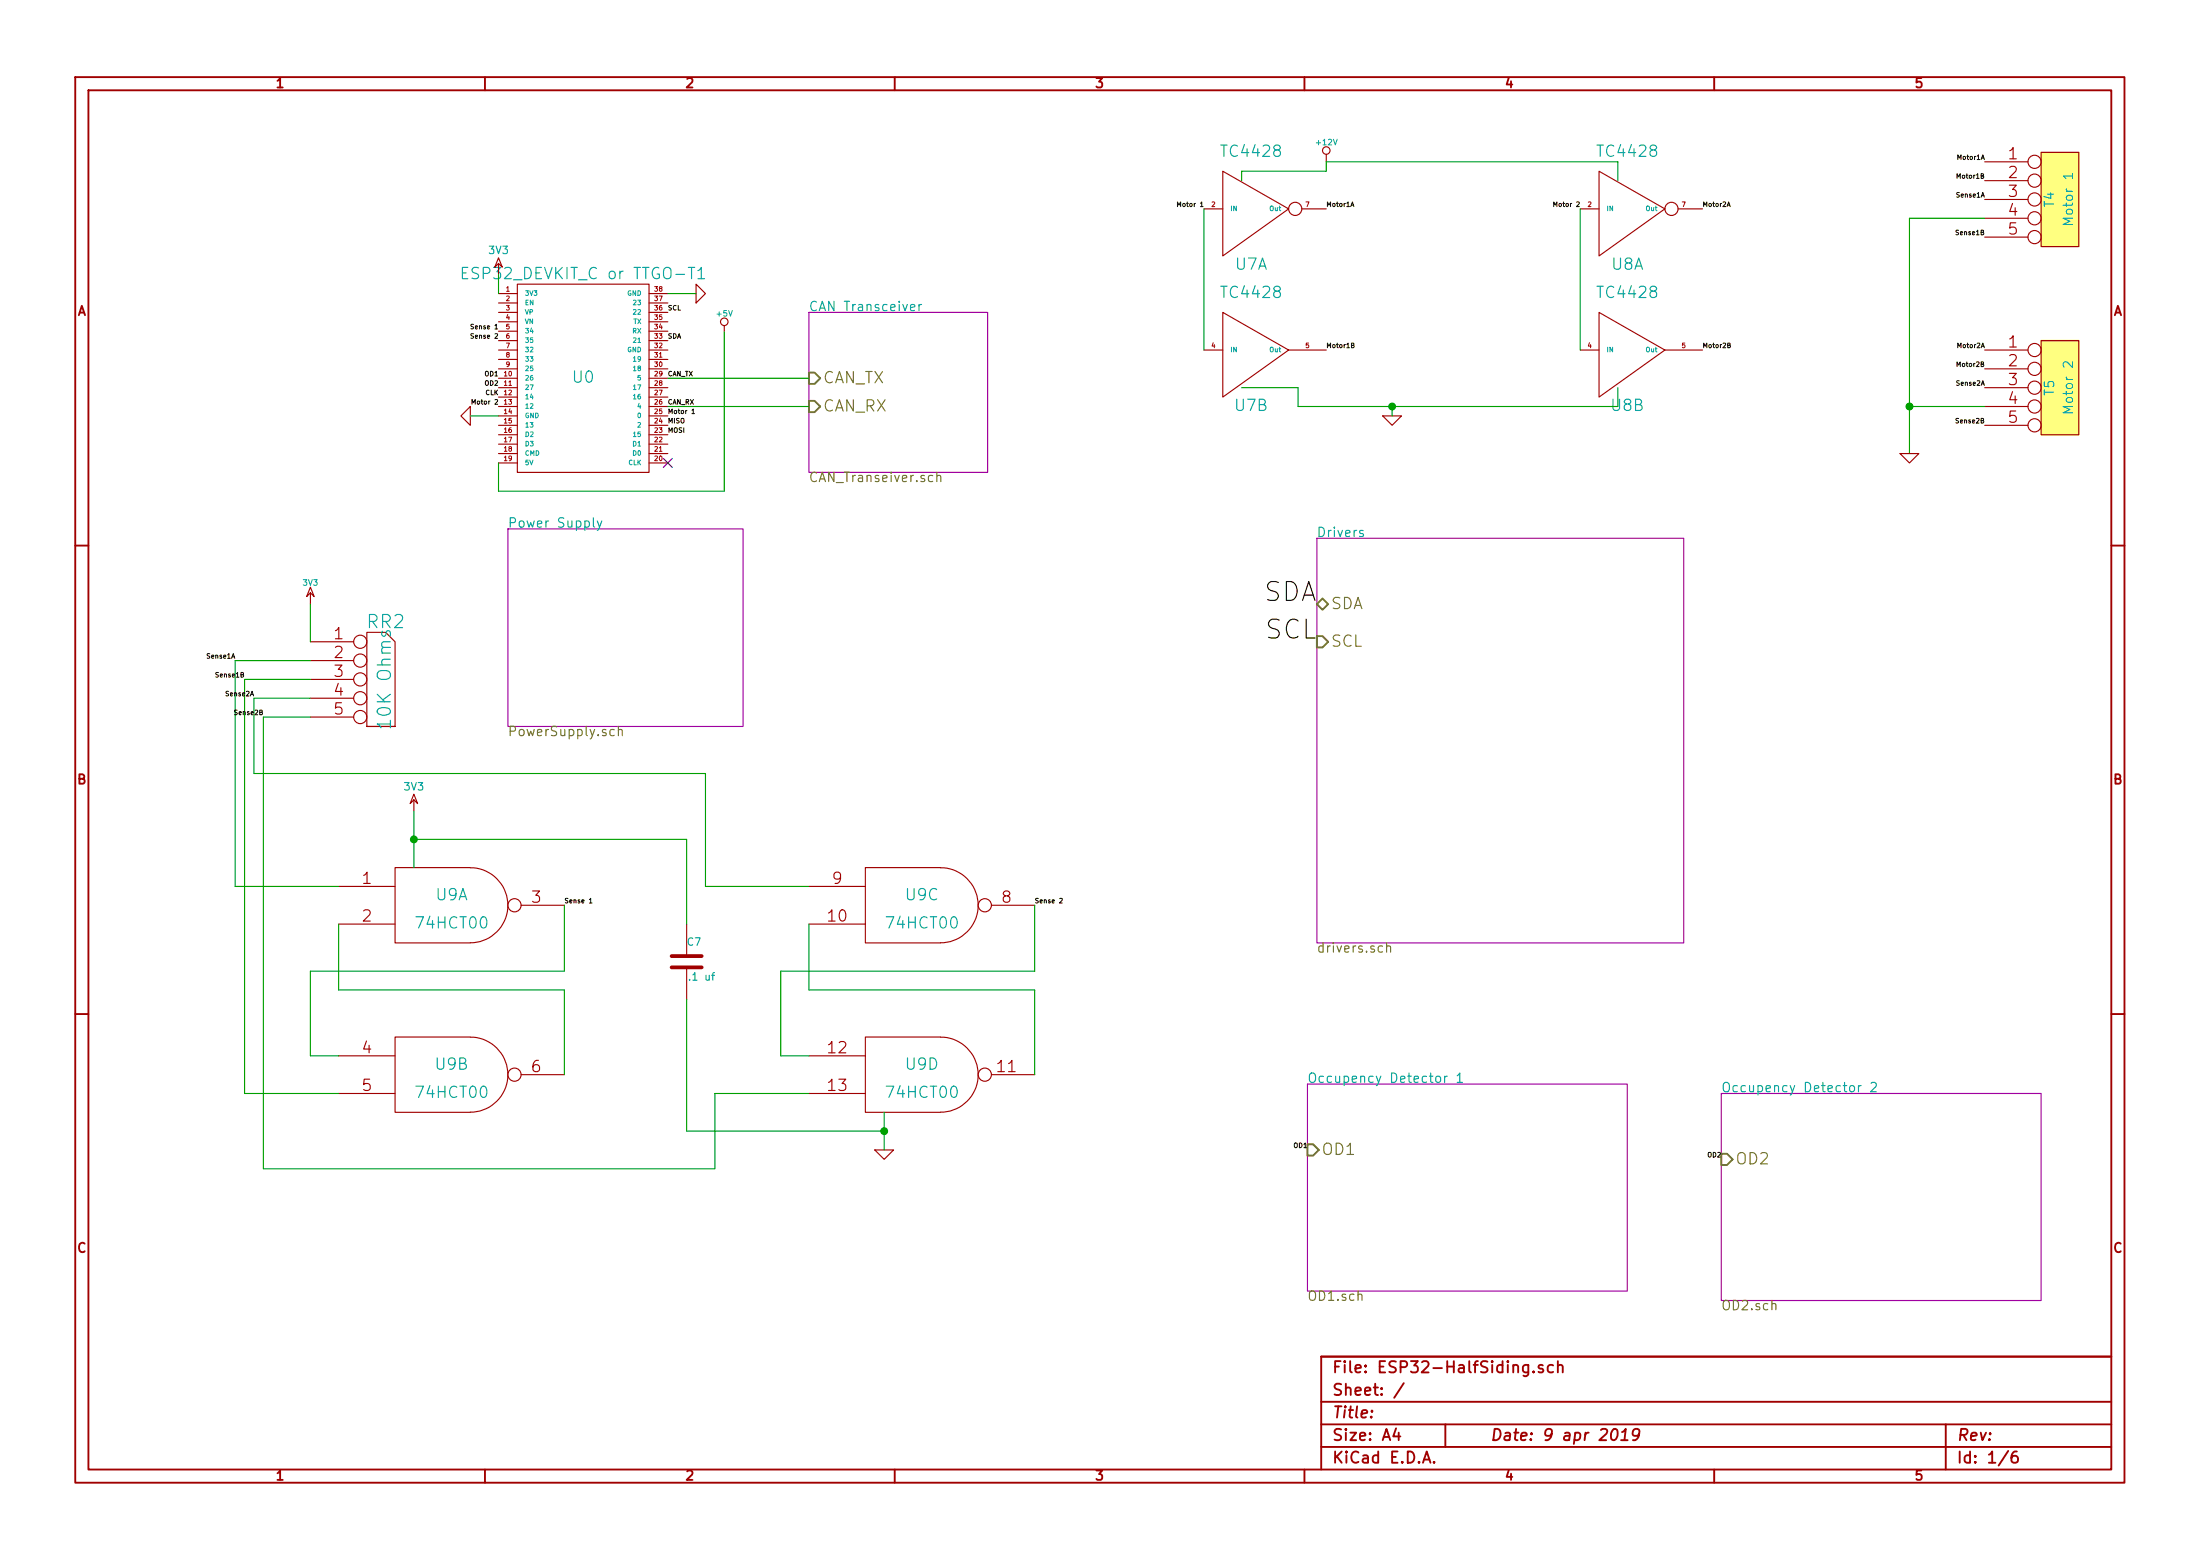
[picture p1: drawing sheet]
EESchema Schematic File Version 2
LIBS:power
LIBS:device
LIBS:transistors
LIBS:conn
LIBS:linear
LIBS:regul
LIBS:74xx
LIBS:cmos4000
LIBS:adc-dac
LIBS:memory
LIBS:xilinx
LIBS:special
LIBS:microcontrollers
LIBS:dsp
LIBS:microchip
LIBS:analog_switches
LIBS:motorola
LIBS:texas
LIBS:intel
LIBS:audio
LIBS:interface
LIBS:digital-audio
LIBS:philips
LIBS:display
LIBS:cypress
LIBS:siliconi
LIBS:opto
LIBS:atmel
LIBS:contrib
LIBS:valves
LIBS:esp32_devboards
LIBS:smalljumper
LIBS:sn65hvd233-ht
LIBS:lm2574n-5
LIBS:MCP23xxx
LIBS:tbd62x83a
LIBS:tc442x
LIBS:mct6h
LIBS:bridge
LIBS:ESP32-HalfSiding-cache
EELAYER 27 0
EELAYER END
$Descr A4 11693 8268
encoding utf-8
Sheet 1 6
Title ""
Date "9 apr 2019"
Rev ""
Comp ""
Comment1 ""
Comment2 ""
Comment3 ""
Comment4 ""
$EndDescr
$Comp
L ESP32_DEVKIT_C U0
U 1 1
P 3100 2000
F 0 "U0" H 3100 2000 60  0000 C CNN
F 1 "ESP32_DEVKIT_C or TTGO-T1" H 3100 2550 60  0000 C CNN
F 2 "~" H 3100 2000 60  0000 C CNN
F 3 "~" H 3100 2000 60  0000 C CNN
	1    3100 2000
	1    0    0    -1  
$EndComp
Wire Wire Line
	3850 1750 3850 2600
Wire Wire Line
	3850 2600 2650 2600
Wire Wire Line
	2650 2600 2650 2450
$Comp
L GND #PWR01
U 1 1
P 2500 2200
F 0 "#PWR01" H 2500 2200 30  0001 C CNN
F 1 "GND" H 2500 2130 30  0001 C CNN
F 2 "" H 2500 2200 60  0000 C CNN
F 3 "" H 2500 2200 60  0000 C CNN
	1    2500 2200
	0    1    1    0   
$EndComp
Wire Wire Line
	2650 2200 2500 2200
$Comp
L +5V #PWR02
U 1 1
P 3850 1750
F 0 "#PWR02" H 3850 1840 20  0001 C CNN
F 1 "+5V" H 3850 1840 30  0000 C CNN
F 2 "" H 3850 1750 60  0000 C CNN
F 3 "" H 3850 1750 60  0000 C CNN
	1    3850 1750
	1    0    0    -1  
$EndComp
$Comp
L GND #PWR03
U 1 1
P 3700 1550
F 0 "#PWR03" H 3700 1550 30  0001 C CNN
F 1 "GND" H 3700 1480 30  0001 C CNN
F 2 "" H 3700 1550 60  0000 C CNN
F 3 "" H 3700 1550 60  0000 C CNN
	1    3700 1550
	0    -1   -1   0   
$EndComp
Wire Wire Line
	3700 1550 3550 1550
$Comp
L 3V3 #PWR04
U 1 1
P 2650 1450
F 0 "#PWR04" H 2650 1550 40  0001 C CNN
F 1 "3V3" H 2650 1575 40  0000 C CNN
F 2 "" H 2650 1450 60  0000 C CNN
F 3 "" H 2650 1450 60  0000 C CNN
	1    2650 1450
	1    0    0    -1  
$EndComp
Wire Wire Line
	2650 1450 2650 1550
NoConn ~ 3550 2450
Text Label 3550 2150 0    25   ~ 0
CAN_RX
Text Label 3550 2000 0    25   ~ 0
CAN_TX
Text Label 3550 1650 0    25   ~ 0
SCL
Text Label 3550 1800 0    25   ~ 0
SDA
Text Label 3550 2300 0    25   ~ 0
MOSI
Text Label 3550 2250 0    25   ~ 0
MISO
Text Label 2650 2100 2    25   ~ 0
CLK
$Sheet
S 4300 1650 950  850 
U 5C828AE5
F0 "CAN Transceiver" 50
F1 "CAN_Transeiver.sch" 50
F2 "CAN_TX" I L 4300 2000 60 
F3 "CAN_RX" I L 4300 2150 60 
$EndSheet
$Sheet
S 2700 2800 1250 1050
U 5C828B13
F0 "Power Supply" 50
F1 "PowerSupply.sch" 50
$EndSheet
Wire Wire Line
	4300 2000 3550 2000
Wire Wire Line
	4300 2150 3550 2150
$Sheet
S 7000 2850 1950 2150
U 5C73EAFA
F0 "Drivers" 50
F1 "drivers.sch" 50
F2 "SDA" B L 7000 3200 60 
F3 "SCL" I L 7000 3400 60 
$EndSheet
Text Label 7000 3200 2    100  ~ 0
SDA
Text Label 7000 3400 2    100  ~ 0
SCL
Text Label 3550 2200 0    25   ~ 0
Motor 1
Text Label 2650 2150 2    25   ~ 0
Motor 2
Text Label 2650 1750 2    25   ~ 0
Sense 1
Text Label 2650 1800 2    25   ~ 0
Sense 2
$Comp
L TC4428 U7
U 1 1
P 6650 1100
F 0 "U7" H 6650 800 60  0000 C CNN
F 1 "TC4428" H 6650 1400 60  0000 C CNN
F 2 "~" H 6650 1100 60  0000 C CNN
F 3 "~" H 6650 1100 60  0000 C CNN
	1    6650 1100
	1    0    0    -1  
$EndComp
$Comp
L TC4428 U7
U 2 1
P 6650 1850
F 0 "U7" H 6650 1550 60  0000 C CNN
F 1 "TC4428" H 6650 2150 60  0000 C CNN
F 2 "~" H 6650 1850 60  0000 C CNN
F 3 "~" H 6650 1850 60  0000 C CNN
	2    6650 1850
	1    0    0    -1  
$EndComp
$Comp
L TC4428 U8
U 1 1
P 8650 1100
F 0 "U8" H 8650 800 60  0000 C CNN
F 1 "TC4428" H 8650 1400 60  0000 C CNN
F 2 "~" H 8650 1100 60  0000 C CNN
F 3 "~" H 8650 1100 60  0000 C CNN
	1    8650 1100
	1    0    0    -1  
$EndComp
$Comp
L TC4428 U8
U 2 1
P 8650 1850
F 0 "U8" H 8650 1550 60  0000 C CNN
F 1 "TC4428" H 8650 2150 60  0000 C CNN
F 2 "~" H 8650 1850 60  0000 C CNN
F 3 "~" H 8650 1850 60  0000 C CNN
	2    8650 1850
	1    0    0    -1  
$EndComp
Wire Wire Line
	6400 1100 6400 1850
Wire Wire Line
	8400 1100 8400 1850
Text Label 6400 1100 2    25   ~ 0
Motor 1
Text Label 8400 1100 2    25   ~ 0
Motor 2
$Comp
L +12V #PWR05
U 1 1
P 7050 850
F 0 "#PWR05" H 7050 800 20  0001 C CNN
F 1 "+12V" H 7050 950 30  0000 C CNN
F 2 "" H 7050 850 60  0000 C CNN
F 3 "" H 7050 850 60  0000 C CNN
	1    7050 850 
	1    0    0    -1  
$EndComp
Wire Wire Line
	6600 900  7050 900 
Wire Wire Line
	6600 900  6600 950 
Wire Wire Line
	7050 900  7050 850 
Wire Wire Line
	7050 850  8600 850 
Wire Wire Line
	8600 850  8600 950 
$Comp
L GND #PWR06
U 1 1
P 7400 2200
F 0 "#PWR06" H 7400 2200 30  0001 C CNN
F 1 "GND" H 7400 2130 30  0001 C CNN
F 2 "" H 7400 2200 60  0000 C CNN
F 3 "" H 7400 2200 60  0000 C CNN
	1    7400 2200
	1    0    0    -1  
$EndComp
Wire Wire Line
	8600 2150 8600 2050
Wire Wire Line
	6900 2150 8600 2150
Wire Wire Line
	7400 2150 7400 2200
Wire Wire Line
	6900 2150 6900 2050
Wire Wire Line
	6900 2050 6600 2050
Connection ~ 7400 2150
Text Label 7050 1100 0    25   ~ 0
Motor1A
Text Label 7050 1850 0    25   ~ 0
Motor1B
Text Label 9050 1100 0    25   ~ 0
Motor2A
Text Label 9050 1850 0    25   ~ 0
Motor2B
$Comp
L 74HCT00 U9
U 1 1
P 2400 4800
F 0 "U9" H 2400 4850 60  0000 C CNN
F 1 "74HCT00" H 2400 4700 60  0000 C CNN
F 2 "~" H 2400 4800 60  0000 C CNN
F 3 "~" H 2400 4800 60  0000 C CNN
	1    2400 4800
	1    0    0    -1  
$EndComp
$Comp
L 74HCT00 U9
U 2 1
P 2400 5700
F 0 "U9" H 2400 5750 60  0000 C CNN
F 1 "74HCT00" H 2400 5600 60  0000 C CNN
F 2 "~" H 2400 5700 60  0000 C CNN
F 3 "~" H 2400 5700 60  0000 C CNN
	2    2400 5700
	1    0    0    -1  
$EndComp
Wire Wire Line
	1800 4900 1800 5250
Wire Wire Line
	1800 5250 3000 5250
Wire Wire Line
	3000 5250 3000 5700
Wire Wire Line
	3000 4800 3000 5150
Wire Wire Line
	3000 5150 1650 5150
Wire Wire Line
	1650 5150 1650 5600
Wire Wire Line
	1650 5600 1800 5600
$Comp
L RR4 RR2
U 1 1
P 2000 3600
F 0 "RR2" H 2050 3900 70  0000 C CNN
F 1 "10K Ohms" V 2050 3600 70  0000 C CNN
F 2 "~" H 2000 3350 60  0000 C CNN
F 3 "~" H 2000 3350 60  0000 C CNN
	1    2000 3600
	1    0    0    -1  
$EndComp
$Comp
L 3V3 #PWR07
U 1 1
P 1650 3200
F 0 "#PWR07" H 1650 3160 30  0001 C CNN
F 1 "3V3" H 1650 3310 30  0000 C CNN
F 2 "" H 1650 3200 60  0000 C CNN
F 3 "" H 1650 3200 60  0000 C CNN
	1    1650 3200
	1    0    0    -1  
$EndComp
Wire Wire Line
	1650 3200 1650 3400
$Comp
L 3V3 #PWR08
U 1 1
P 2200 4300
F 0 "#PWR08" H 2200 4400 40  0001 C CNN
F 1 "3V3" H 2200 4425 40  0000 C CNN
F 2 "" H 2200 4300 60  0000 C CNN
F 3 "" H 2200 4300 60  0000 C CNN
	1    2200 4300
	1    0    0    -1  
$EndComp
Wire Wire Line
	2200 4300 2200 4600
Wire Wire Line
	1800 4700 1250 4700
Wire Wire Line
	1250 4700 1250 3500
Wire Wire Line
	1250 3500 1650 3500
Wire Wire Line
	1800 5800 1300 5800
Wire Wire Line
	1300 5800 1300 3600
Wire Wire Line
	1300 3600 1650 3600
Text Label 1250 3500 2    25   ~ 0
Sense1A
Text Label 1300 3600 2    25   ~ 0
Sense1B
Text Label 3000 4800 0    25   ~ 0
Sense 1
$Comp
L 74HCT00 U9
U 3 1
P 4900 4800
F 0 "U9" H 4900 4850 60  0000 C CNN
F 1 "74HCT00" H 4900 4700 60  0000 C CNN
F 2 "~" H 4900 4800 60  0000 C CNN
F 3 "~" H 4900 4800 60  0000 C CNN
	3    4900 4800
	1    0    0    -1  
$EndComp
$Comp
L 74HCT00 U9
U 4 1
P 4900 5700
F 0 "U9" H 4900 5750 60  0000 C CNN
F 1 "74HCT00" H 4900 5600 60  0000 C CNN
F 2 "~" H 4900 5700 60  0000 C CNN
F 3 "~" H 4900 5700 60  0000 C CNN
	4    4900 5700
	1    0    0    -1  
$EndComp
Wire Wire Line
	4300 4900 4300 5250
Wire Wire Line
	4300 5250 5500 5250
Wire Wire Line
	5500 5250 5500 5700
Wire Wire Line
	5500 4800 5500 5150
Wire Wire Line
	5500 5150 4150 5150
Wire Wire Line
	4150 5150 4150 5600
Wire Wire Line
	4150 5600 4300 5600
Wire Wire Line
	4300 4700 3750 4700
Wire Wire Line
	4300 5800 3800 5800
Text Label 5500 4800 0    25   ~ 0
Sense 2
$Comp
L GND #PWR09
U 1 1
P 4700 6100
F 0 "#PWR09" H 4700 6100 30  0001 C CNN
F 1 "GND" H 4700 6030 30  0001 C CNN
F 2 "" H 4700 6100 60  0000 C CNN
F 3 "" H 4700 6100 60  0000 C CNN
	1    4700 6100
	1    0    0    -1  
$EndComp
Wire Wire Line
	4700 5900 4700 6100
Wire Wire Line
	1650 3700 1350 3700
Wire Wire Line
	1350 3700 1350 4100
Wire Wire Line
	1350 4100 3750 4100
Wire Wire Line
	3750 4100 3750 4700
Wire Wire Line
	1650 3800 1400 3800
Wire Wire Line
	1400 3800 1400 6200
Wire Wire Line
	1400 6200 3800 6200
Wire Wire Line
	3800 6200 3800 5800
Text Label 1350 3700 2    25   ~ 0
Sense2A
Text Label 1400 3800 2    25   ~ 0
Sense2B
$Comp
L C C7
U 1 1
P 3650 5100
F 0 "C7" H 3650 5200 40  0000 L CNN
F 1 ".1 uf" H 3656 5015 40  0000 L CNN
F 2 "~" H 3688 4950 30  0000 C CNN
F 3 "~" H 3650 5100 60  0000 C CNN
	1    3650 5100
	1    0    0    -1  
$EndComp
Wire Wire Line
	3650 4900 3650 4450
Wire Wire Line
	3650 4450 2200 4450
Connection ~ 2200 4450
Wire Wire Line
	3650 5300 3650 6000
Wire Wire Line
	3650 6000 4700 6000
Connection ~ 4700 6000
Text Label 2650 2000 2    25   ~ 0
OD1
$Sheet
S 6950 5750 1700 1100
U 5CA26382
F0 "Occupency Detector 1" 50
F1 "OD1.sch" 50
F2 "OD1" I L 6950 6100 60 
$EndSheet
Text Label 6950 6100 2    25   ~ 0
OD1
$Comp
L CONN_5 T4
U 1 1
P 10950 1050
F 0 "T4" V 10900 1050 50  0000 C CNN
F 1 "Motor 1" V 11000 1050 50  0000 C CNN
F 2 "" H 10950 1050 60  0000 C CNN
F 3 "" H 10950 1050 60  0000 C CNN
	1    10950 1050
	1    0    0    -1  
$EndComp
$Comp
L CONN_5 T5
U 1 1
P 10950 2050
F 0 "T5" V 10900 2050 50  0000 C CNN
F 1 "Motor 2" V 11000 2050 50  0000 C CNN
F 2 "" H 10950 2050 60  0000 C CNN
F 3 "" H 10950 2050 60  0000 C CNN
	1    10950 2050
	1    0    0    -1  
$EndComp
Text Label 10550 850  2    25   ~ 0
Motor1A
Text Label 10550 950  2    25   ~ 0
Motor1B
Text Label 10550 1050 2    25   ~ 0
Sense1A
Text Label 10550 1250 2    25   ~ 0
Sense1B
Text Label 10550 1850 2    25   ~ 0
Motor2A
Text Label 10550 1950 2    25   ~ 0
Motor2B
Text Label 10550 2050 2    25   ~ 0
Sense2A
Text Label 10550 2250 2    25   ~ 0
Sense2B
Wire Wire Line
	10550 1150 10150 1150
Wire Wire Line
	10150 1150 10150 2400
Wire Wire Line
	10150 2150 10550 2150
$Comp
L GND #PWR010
U 1 1
P 10150 2400
F 0 "#PWR010" H 10150 2400 30  0001 C CNN
F 1 "GND" H 10150 2330 30  0001 C CNN
F 2 "" H 10150 2400 60  0000 C CNN
F 3 "" H 10150 2400 60  0000 C CNN
	1    10150 2400
	1    0    0    -1  
$EndComp
Connection ~ 10150 2150
$Sheet
S 9150 5800 1700 1100
U 5CA368DE
F0 "Occupency Detector 2" 50
F1 "OD2.sch" 50
F2 "OD2" I L 9150 6150 60 
$EndSheet
Text Label 9150 6150 2    25   ~ 0
OD2
Text Label 2650 2050 2    25   ~ 0
OD2
$EndSCHEMATC
